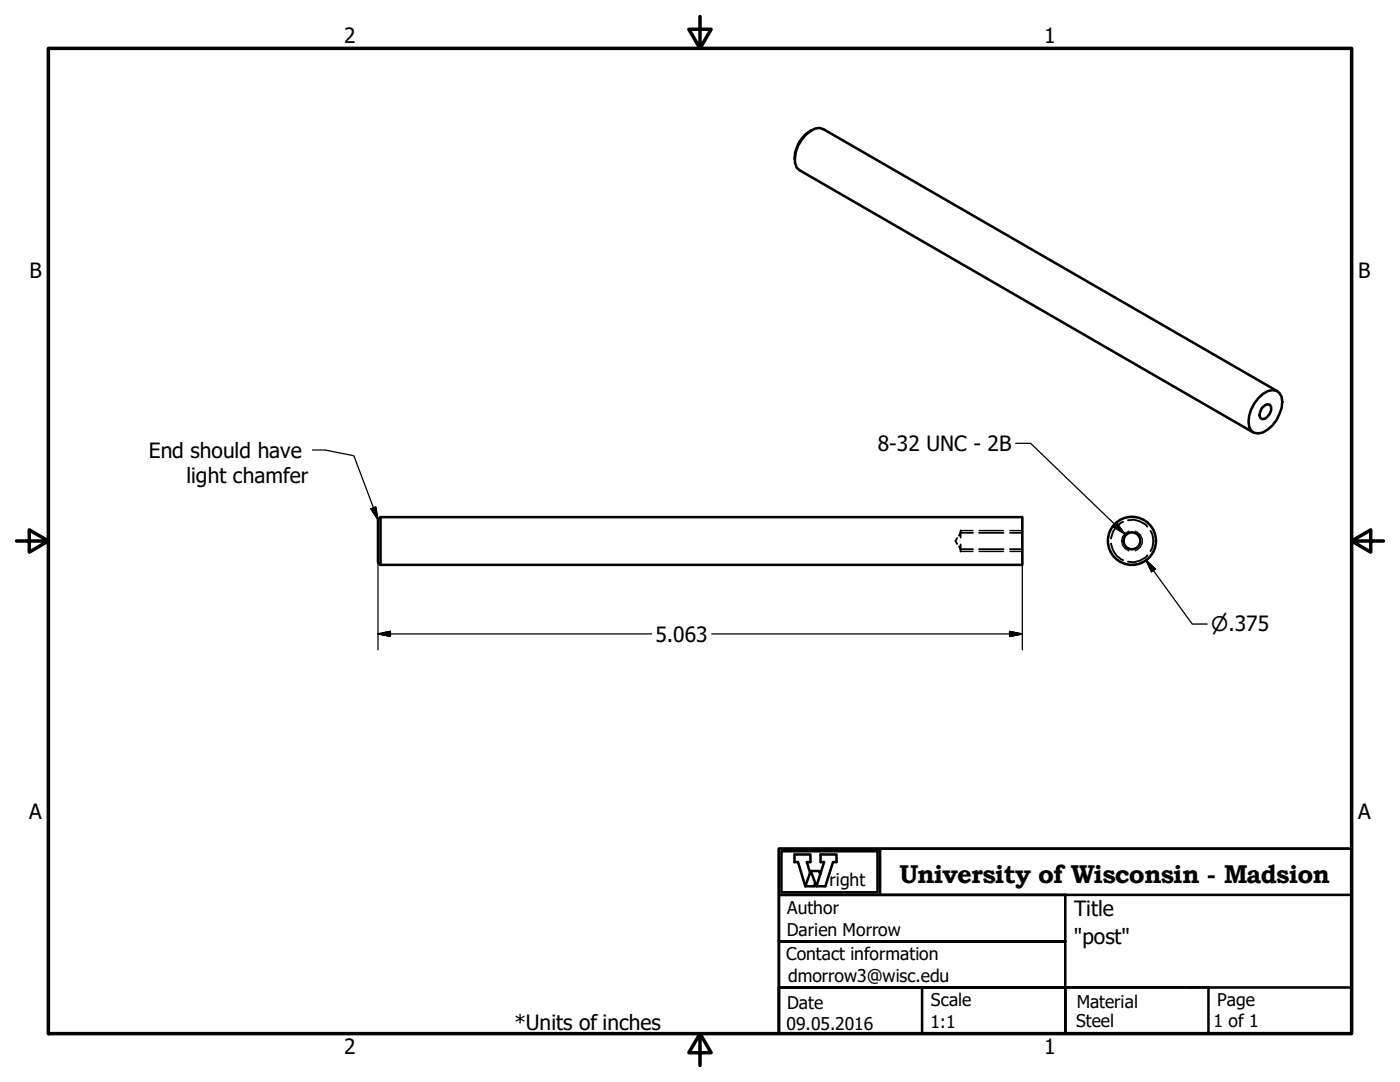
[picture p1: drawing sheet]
<svg xmlns="http://www.w3.org/2000/svg" width="279mm" height="216mm" viewBox="0 0 279 216" stroke-linecap="round" stroke-linejoin="round" font-family="sans-serif">
<!-- layer: Visible (ANSI) -->
<g fill="none" stroke="#000" stroke-width=".51">
<path d="M162 26a6.4 6.4 0 0 0-3.4 5.8M251.1 79.4a3.4 3.4 0 0 1 3.7-1.4l.5 .4a4.1 4.1 0 0 1 0 4.2 5.9 5.9 0 0 1-4.2 3.9 1.93 1.93 0 0 1-1.9-2.4 7.2 7.2 0 0 1 1.9-4.7zM254.9 78l-90.6-52.2-.7-.3a5 5 0 0 0-3.6 2.4 5.8 5.8 0 0 0-1 5.6l.6 .5 90.5 52.3M251.8 81.4l1.1-.8 .5 .2a1.98 1.98 0 0 1-1.6 2.8l-.3-.2-.2-.5zM75.9 103.2l-.5 .5v8.5l.5 .5M75.9 103.2h128.1v9.5h-128.1M75.9 103.2v9.5"/>
<circle cx="225.9" cy="107.9" r="4.8"/>
<circle cx="225.9" cy="107.9" r="1.68"/>
</g>
<!-- layer: Hidden (ANSI) -->
<g fill="none" stroke="#000" stroke-width=".38">
<path d="M191 107.4l-.3 .5 .3 .6M191.4 109l.3 .6h2.5M191.7 105.9v1.4M191.7 108.6v1.4M194.2 106.3h-2.5l-.3 .6M195.4 106.3h4.9M195.4 109.6h4.9M201.5 106.3h2.5M201.5 109.6h2.5M221.7 108.5a4.1 4.1 0 0 0 2.5 3.3M224.2 104.1a3.8 3.8 0 0 0-2.5 3.3M225.1 103.8a4 4 0 0 1 3.9 1.3"/>
<path d="M229 110.8a4 4 0 0 1-3.9 1.3M229.6 105.9a3.9 3.9 0 0 1 0 4.1"/>
</g>
<!-- layer: Hidden Narrow (ANSI) -->
<path d="M191.7 105.9h2.5M191.7 110h2.5M195.4 105.9h4.9M195.4 110h4.9M201.5 105.9h2.5M201.5 110h2.5M225.3 106a2.06 2.06 0 0 0-1.5 2 2.06 2.06 0 0 0 1.5 1.9M226.6 106a2.06 2.06 0 0 1 1.4 1.9 2.06 2.06 0 0 1-1.4 2" fill="none" stroke="#000" stroke-width=".25"/>
<!-- layer: Border (ANSI) -->
<path d="M9.7 9.7h260v196.5h-260zM139.7 3.3v6.4l-2.2-3.9h4.4l-2.2 3.9M3.3 107.9h6.4l-3.9-2.2v4.5l3.9-2.3M269.7 107.9l3.9 2.3v-4.5l-3.9 2.2h6.4M139.7 206.2l2.2 3.9h-4.4l2.2-3.9v6.4" fill="none" stroke="#000" stroke-width=".7"/>
<!-- layer: Title (ANSI) -->
<path d="M155.4 178.6v9.2h57.2v18.4h-57.2v-9.2h57.2h-57.2v-9.2h57.2v-9.2zM155.4 169.4h114.3v9.2h-114.3zM155.4 169.4h114.3v36.8h-114.3zM156 169.9h19.1v8.2h-19.1zM161.7 174.2l-.7-2.2h.7v-1.5h-3.1v1.5h.7l1.4 4.8 1.1-3 1.1 3h1.8l1.5-4.8h.7v-1.5h-3.1v1.5h.7l-1.6 4.8M161.8 173.8h1.6l.3 .6M162.7 176.1l-.2 .7h-1.8M175.6 169.4v9.2M155.4 197h28.6v9.2h-28.6zM212.6 197h28.6v9.2h-28.6zM212.6 197h57.1v9.2h-57.1z" fill="none" stroke="#000" stroke-width=".51"/>
<!-- layer: Dimension (ANSI) -->
<path d="M75.4 109.5v20.2M204 109.5v20.2M228.7 111.8l1.9 1.7-.8 .6zM228.7 111.8l9.2 12.7h3M75.4 126.5l2.5-.5v1zM75.4 126.5h54.6M142 126.5h62M201.5 126l2.5 .5-2.5 .5z" fill="none" stroke="#000" stroke-width=".25"/>
<path d="M228.7 111.8l1.9 1.7zM228.7 111.8l1.9 1.7-.8 .6zM75.4 126.5l2.5-.5zM75.4 126.5l2.5-.5v1zM201.5 127l2.5-.5zM201.5 126l2.5 .5-2.5 .5z" fill="#000" stroke="#000" stroke-width=".25"/>
<!-- layer: Symbol (ANSI) -->
<path d="M62.4 89.8h2.4l5.8 1.1 4.8 12.8M202.7 88.5h3l18.7 18M74 101.5l1-.3 .4 2.5zM222.9 104.4l1.5 2.1-2.2-1.3z" fill="none" stroke="#000" stroke-width=".25"/>
<path d="M74 101.5l1.4 2.2zM74 101.5l1-.3 .4 2.5zM222.2 105.2l2.2 1.3zM222.9 104.4l1.5 2.1-2.2-1.3z" fill="#000" stroke="#000" stroke-width=".25"/>
<text font-size="5.1" x="179.5" y="176.1">University of Wisconsin - Madsion</text>
<g font-size="4.2">
<text x="68.7" y="8.6">2</text>
<text x="208.4" y="8.6">1</text>
<text x="5.9" y="55.5">B</text>
<text x="271.1" y="55.5">B</text>
<text x="175.2" y="90">8-32 UNC - 2B</text>
<text x="29.7" y="91.4">End should have</text>
<text x="37.2" y="96.4">light chamfer</text>
<text x="130.8" y="128">5.063</text>
<text x="5.8" y="163.4">A</text>
<text x="271" y="163.4">A</text>
<text x="214.4" y="182.8">Title</text>
<text x="214.3" y="188.3">&quot;post&quot;</text>
<text x="102.7" y="205.5">*Units of inches</text>
<text x="68.7" y="210.3">2</text>
<text x="208.4" y="210.3">1</text>
</g>
<text font-size="4" x="241.7" y="126">⌀.375</text>
<g font-size="3.5">
<text x="165.5" y="176.8">right</text>
<text x="157.1" y="182.3">Author</text>
<text x="156.9" y="191.6">Contact information</text>
<text x="157" y="186.7">Darien Morrow</text>
<text x="157.3" y="195.9">dmorrow3@wisc.edu</text>
<text x="157.1" y="201.3">Date</text>
<text x="185.8" y="200.8">Scale</text>
<text x="214.9" y="201">Material</text>
<text x="242.9" y="200.8">Page</text>
<text x="157" y="205.5">09.05.2016</text>
<text x="185.7" y="205.1">1:1</text>
<text x="214.8" y="204.9">Steel</text>
<text x="242.2" y="205">1 of 1</text>
</g>
</svg>
